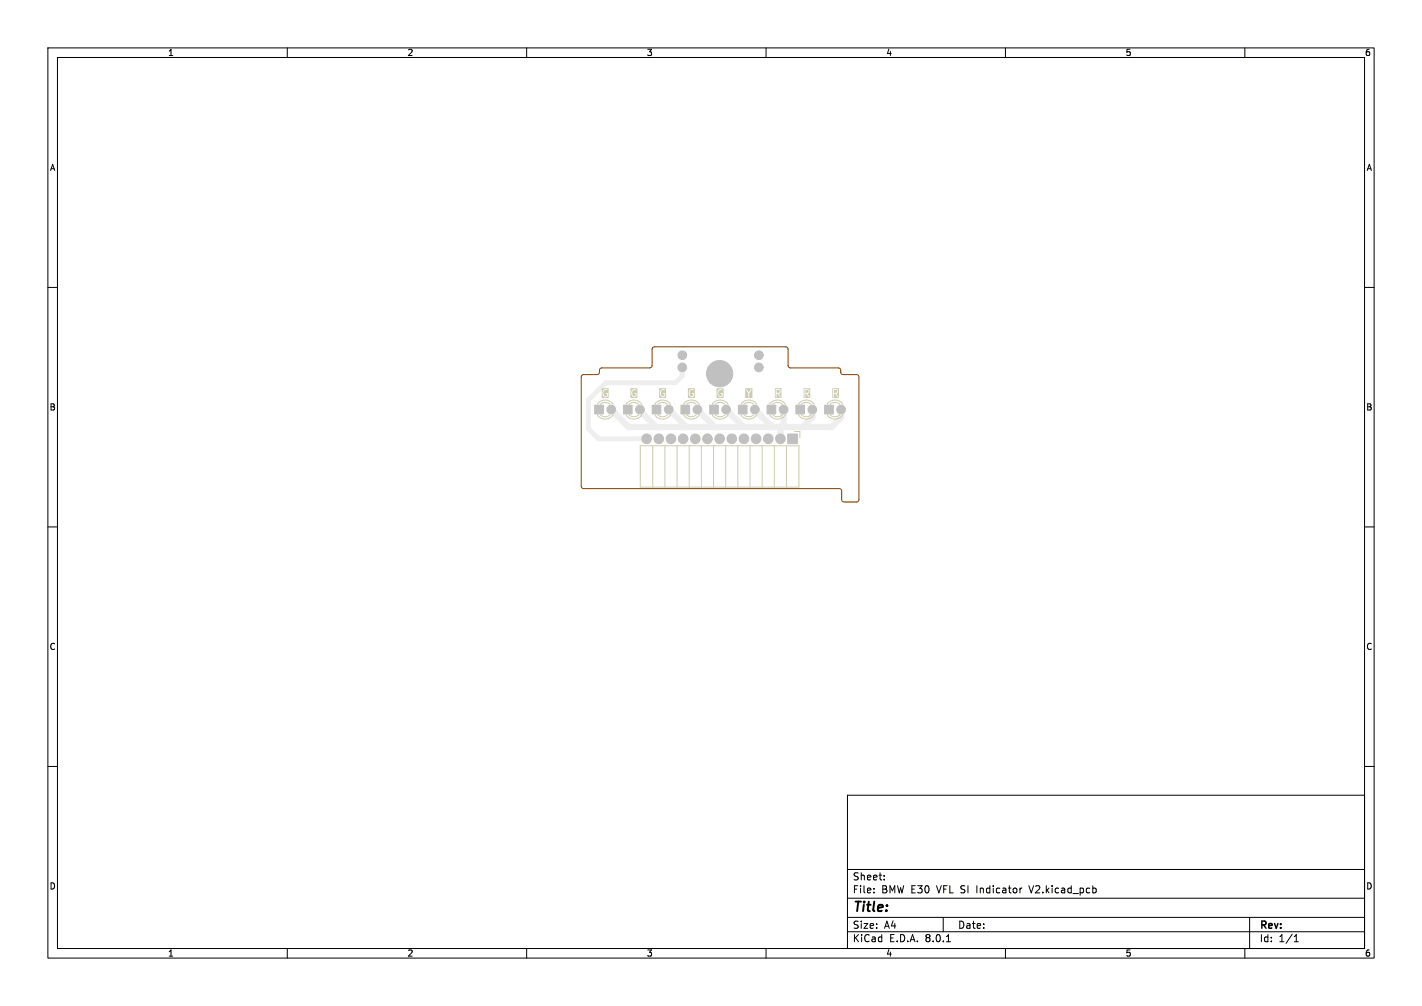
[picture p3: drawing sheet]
<svg xmlns="http://www.w3.org/2000/svg" width="297mm" height="210mm" viewBox="0 0 297 210" stroke-linecap="round" stroke-linejoin="round" font-family="sans-serif">
<g fill="#eee" stroke="#eee" stroke-width=".21">
<path d="M148.2 84.6h1.8v1.8h-1.8z"/>
<path d="M124.2 84.6h1.8v1.8h-1.8z"/>
<path d="M172.2 84.6h1.8v1.8h-1.8z"/>
<path d="M154.2 84.6h1.8v1.8h-1.8z"/>
<path d="M142.2 84.6h1.8v1.8h-1.8z"/>
<path d="M136.2 84.6h1.8v1.8h-1.8z"/>
<path d="M130.2 84.6h1.8v1.8h-1.8z"/>
<path d="M160.2 84.6h1.8v1.8h-1.8z"/>
<path d="M164.5 90.6h2v2h-2z"/>
<path d="M166.2 84.6h1.8v1.8h-1.8z"/>
<circle cx="151.7" cy="85.5" r=".9"/>
<circle cx="127.7" cy="85.5" r=".9"/>
<circle cx="175.7" cy="85.5" r=".9"/>
<circle cx="157.7" cy="85.5" r=".9"/>
<circle cx="145.7" cy="85.5" r=".9"/>
<circle cx="139.7" cy="85.5" r=".9"/>
<circle cx="133.7" cy="85.5" r=".9"/>
<circle cx="158.5" cy="76.7" r=".9"/>
<circle cx="158.5" cy="74.2" r=".9"/>
<circle cx="142.5" cy="74.2" r=".9"/>
<circle cx="142.5" cy="76.7" r=".9"/>
<circle cx="163.7" cy="85.5" r=".9"/>
<circle cx="163" cy="91.6" r="1"/>
<circle cx="160.5" cy="91.6" r="1"/>
<circle cx="157.9" cy="91.6" r="1"/>
<circle cx="155.4" cy="91.6" r="1"/>
<circle cx="152.8" cy="91.6" r="1"/>
<circle cx="150.3" cy="91.6" r="1"/>
<circle cx="147.8" cy="91.6" r="1"/>
<circle cx="145.2" cy="91.6" r="1"/>
<circle cx="142.7" cy="91.6" r="1"/>
<circle cx="140.1" cy="91.6" r="1"/>
<circle cx="137.6" cy="91.6" r="1"/>
<circle cx="135.1" cy="91.6" r="1"/>
<circle cx="169.7" cy="85.5" r=".9"/>
</g>
<path d="M127.7 85.5l3.6 3.6h42.4l2-2v-1.6M133.7 85.5v.3l3.3 3.3M139.7 85.5l3.7 3.6M145.7 85.5l3.6 3.6M151.7 85.5l3.6 3.6M157.7 85.5l3.6 3.6M162.9 89.1l.1 .1M163 89.2v2.4M163.7 85.5v3.1l-.7 .6M169.7 85.5v1.6l-2 2" fill="none" stroke="#eee" stroke-width="1.3"/>
<path d="M142.5 76.7v1.8l-1.4 1.4h-14.6l-3.6 3.6v6l2.1 2.1h10.1" fill="none" stroke="#eee" stroke-width="1"/>
<g fill="#eee">
<path d="M162.8 85.5h1.8l-.3 1.4h-1.3z"/>
<path d="M145.7 85.5l.6-.6 .8 1.1-.9 1-1.2-.9z"/>
<path d="M168.8 85.5h1.8l-.3 1.4h-1.3z"/>
<path d="M127.7 85.5l.6-.6 .8 1.1-.9 1-1.2-.9z"/>
<path d="M162.4 90.1h1.2l.3 1.1-.9 .4-.9-.4z"/>
<path d="M139.7 85.5l.6-.6 .8 1.1-.9 .9-.9-.6z"/>
<path d="M157.7 85.5l.6-.6 .8 1.1-.9 .9-1.2-.8z"/>
<path d="M133.7 85.5l.8-.3 .5 .9-1 1-1-1z"/>
<path d="M133.6 91.1l1.1-.4 .4 .9-.4 .9-1.1-.4z"/>
<path d="M162.4 90.5h1.2l.3 .7-.9 .4-.9-.4z"/>
<path d="M174.8 85.5h1.8l-.3 1.4h-1.3z"/>
<path d="M141.7 77l.8-.3 .8 .3-.3 1.1h-1z"/>
<path d="M151.7 85.5l.6-.6 .8 1.1-.9 1-1.2-.9z"/>
</g>
<g fill="#fff" stroke="#fff" stroke-width=".21">
<circle cx="149.1" cy="85.5" r=".45"/>
<circle cx="151.7" cy="85.5" r=".45"/>
<circle cx="125.1" cy="85.5" r=".45"/>
<circle cx="127.7" cy="85.5" r=".45"/>
<circle cx="173.1" cy="85.5" r=".45"/>
<circle cx="175.7" cy="85.5" r=".45"/>
<circle cx="155.1" cy="85.5" r=".45"/>
<circle cx="157.7" cy="85.5" r=".45"/>
<circle cx="143.1" cy="85.5" r=".45"/>
<circle cx="145.7" cy="85.5" r=".45"/>
<circle cx="137.1" cy="85.5" r=".45"/>
<circle cx="139.7" cy="85.5" r=".45"/>
<circle cx="131.1" cy="85.5" r=".45"/>
<circle cx="133.7" cy="85.5" r=".45"/>
<circle cx="158.5" cy="76.7" r=".45"/>
<circle cx="158.5" cy="74.2" r=".45"/>
<circle cx="142.5" cy="74.2" r=".45"/>
<circle cx="142.5" cy="76.7" r=".45"/>
<circle cx="161.1" cy="85.5" r=".45"/>
<circle cx="163.7" cy="85.5" r=".45"/>
<circle cx="150.3" cy="78" r="2.75"/>
<circle cx="165.5" cy="91.6" r=".5"/>
<circle cx="163" cy="91.6" r=".5"/>
<circle cx="160.5" cy="91.6" r=".5"/>
<circle cx="157.9" cy="91.6" r=".5"/>
<circle cx="155.4" cy="91.6" r=".5"/>
<circle cx="152.8" cy="91.6" r=".5"/>
<circle cx="150.3" cy="91.6" r=".5"/>
<circle cx="147.8" cy="91.6" r=".5"/>
<circle cx="145.2" cy="91.6" r=".5"/>
<circle cx="142.7" cy="91.6" r=".5"/>
<circle cx="140.1" cy="91.6" r=".5"/>
<circle cx="137.6" cy="91.6" r=".5"/>
<circle cx="135.1" cy="91.6" r=".5"/>
<circle cx="167.1" cy="85.5" r=".45"/>
<circle cx="169.7" cy="85.5" r=".45"/>
</g>
<g fill="#c0c0c0" stroke="#c0c0c0" stroke-width=".21">
<path d="M148.2 84.6h1.8v1.8h-1.8z"/>
<path d="M124.2 84.6h1.8v1.8h-1.8z"/>
<path d="M172.2 84.6h1.8v1.8h-1.8z"/>
<path d="M154.2 84.6h1.8v1.8h-1.8z"/>
<path d="M142.2 84.6h1.8v1.8h-1.8z"/>
<path d="M136.2 84.6h1.8v1.8h-1.8z"/>
<path d="M130.2 84.6h1.8v1.8h-1.8z"/>
<path d="M160.2 84.6h1.8v1.8h-1.8z"/>
<path d="M164.5 90.6h2v2h-2z"/>
<path d="M166.2 84.6h1.8v1.8h-1.8z"/>
<circle cx="151.7" cy="85.5" r=".9"/>
<circle cx="127.7" cy="85.5" r=".9"/>
<circle cx="175.7" cy="85.5" r=".9"/>
<circle cx="157.7" cy="85.5" r=".9"/>
<circle cx="145.7" cy="85.5" r=".9"/>
<circle cx="139.7" cy="85.5" r=".9"/>
<circle cx="133.7" cy="85.5" r=".9"/>
<circle cx="158.5" cy="76.7" r=".9"/>
<circle cx="158.5" cy="74.2" r=".9"/>
<circle cx="142.5" cy="74.2" r=".9"/>
<circle cx="142.5" cy="76.7" r=".9"/>
<circle cx="163.7" cy="85.5" r=".9"/>
<circle cx="150.3" cy="78" r="2.75"/>
<circle cx="163" cy="91.6" r="1"/>
<circle cx="160.5" cy="91.6" r="1"/>
<circle cx="157.9" cy="91.6" r="1"/>
<circle cx="155.4" cy="91.6" r="1"/>
<circle cx="152.8" cy="91.6" r="1"/>
<circle cx="150.3" cy="91.6" r="1"/>
<circle cx="147.8" cy="91.6" r="1"/>
<circle cx="145.2" cy="91.6" r="1"/>
<circle cx="142.7" cy="91.6" r="1"/>
<circle cx="140.1" cy="91.6" r="1"/>
<circle cx="137.6" cy="91.6" r="1"/>
<circle cx="135.1" cy="91.6" r="1"/>
<circle cx="169.7" cy="85.5" r=".9"/>
</g>
<g fill="#cca">
<path d="M168.2 81.4l.6 .1v.4l-.6 .1z"/>
<path d="M167.8 81h1.4v2.1h-1.4v-1.8h.2v1.6l.2-.1v-.6h.2l.5 .7 .2-.1-.5-.6 .5-.4-.1-.4-.3-.2-.9 .1z"/>
<path d="M131.7 81h1.4v2.1h-1.4v-1.2h.1l.2 .7 .4 .3 .5-.2v-.6h-.4l.3 .2v.3a.6 .6 0 0 1-.8-.6 .6 .6 0 0 1 .8-.5l.1-.2-.2-.1-.5 .1-.4 .6h-.1z"/>
<path d="M143.7 81h1.4v2.1h-1.4v-1.2h.1l.2 .7 .4 .3 .5-.2v-.6h-.4l.3 .2v.3a.6 .6 0 0 1-.8-.6 .6 .6 0 0 1 .8-.5l.1-.2-.2-.1-.5 .1-.4 .6h-.1z"/>
<path d="M137.7 81h1.4v2.1h-1.4v-1.2h.1l.2 .7 .4 .3 .5-.2v-.6h-.4l.3 .2v.3a.6 .6 0 0 1-.8-.6 .6 .6 0 0 1 .8-.5l.1-.2-.2-.1-.5 .1-.4 .6h-.1z"/>
<path d="M149.7 81h1.4v2.1h-1.4v-1.2h.1l.2 .7 .4 .3 .5-.2v-.6h-.4l.3 .2v.3a.6 .6 0 0 1-.8-.6 .6 .6 0 0 1 .8-.5l.1-.2-.2-.1-.5 .1-.4 .6h-.1z"/>
<path d="M155.6 81h1.6v2.1h-1.6v-1.8h.2a1.54 1.54 0 0 1 .5 1.6h.2v-.8l.5-.8-.2-.1-.4 .7-.4-.7-.4 .1z"/>
<path d="M174.2 81.4l.6 .1v.4l-.6 .1z"/>
<path d="M173.8 81h1.4v2.1h-1.4v-1.8h.2v1.6l.2-.1v-.6h.2l.5 .7 .2-.1-.5-.6 .5-.4-.1-.4-.3-.2-.9 .1z"/>
<path d="M125.7 81h1.4v2.1h-1.4v-1.2h.1l.2 .7 .4 .3 .5-.2v-.6h-.4l.3 .2v.3a.6 .6 0 0 1-.8-.6 .6 .6 0 0 1 .8-.5l.1-.2-.2-.1-.5 .1-.4 .6h-.1z"/>
<path d="M162.2 81.4l.6 .1v.4l-.6 .1z"/>
<path d="M161.8 81h1.4v2.1h-1.4v-1.8h.2v1.6l.2-.1v-.6h.2l.5 .7 .2-.1-.5-.6 .5-.4-.1-.4-.3-.2-.9 .1z"/>
</g>
<g fill="none" stroke="#cca" stroke-width=".21">
<path d="M124.8 84.4a1.89 1.89 0 0 1 3.3 0M125.4 84.4a1.5 1.5 0 0 1 2 0M125.4 86.6a1.5 1.5 0 0 0 2 0M128.1 86.6a1.89 1.89 0 0 1-3.3 0M130.8 84.4a1.89 1.89 0 0 1 3.3 0M131.4 84.4a1.5 1.5 0 0 1 2 0M131.4 86.6a1.5 1.5 0 0 0 2 0M133.7 93.1h33.2v8.6h-33.2zM134.1 86.6a1.89 1.89 0 0 1-3.3 0M136.3 93.1v8.6M136.8 84.4a1.89 1.89 0 0 1 3.3 0M137.4 84.4a1.5 1.5 0 0 1 2 0"/>
<path d="M137.4 86.6a1.5 1.5 0 0 0 2 0M138.9 93.1v8.6M140.1 86.6a1.89 1.89 0 0 1-3.3 0M141.4 93.1v8.6M142.8 84.4a1.89 1.89 0 0 1 3.3 0M143.4 84.4a1.5 1.5 0 0 1 2 0M143.4 86.6a1.5 1.5 0 0 0 2 0M143.9 93.1v8.6M146.1 86.6a1.89 1.89 0 0 1-3.3 0M146.5 93.1v8.6M148.8 84.4a1.89 1.89 0 0 1 3.3 0M149 93.1v8.6"/>
<path d="M149.4 84.4a1.5 1.5 0 0 1 2 0M149.4 86.6a1.5 1.5 0 0 0 2 0M151.6 93.1v8.6M152.1 86.6a1.89 1.89 0 0 1-3.3 0M154.1 93.1v8.6M154.8 84.4a1.89 1.89 0 0 1 3.3 0M155.4 84.4a1.5 1.5 0 0 1 2 0M155.4 86.6a1.5 1.5 0 0 0 2 0M156.6 93.1v8.6M158.1 86.6a1.89 1.89 0 0 1-3.3 0M159.2 93.1v8.6M160.8 84.4a1.89 1.89 0 0 1 3.3 0"/>
<path d="M161.4 84.4a1.5 1.5 0 0 1 2 0M161.4 86.6a1.5 1.5 0 0 0 2 0M161.7 93.1v8.6M164.1 86.6a1.89 1.89 0 0 1-3.3 0M164.3 93.1v8.6M166 90.1h1.1v1.3M166.8 84.4a1.89 1.89 0 0 1 3.3 0M167.4 84.4a1.5 1.5 0 0 1 2 0M167.4 86.6a1.5 1.5 0 0 0 2 0M170.1 86.6a1.89 1.89 0 0 1-3.3 0M172.8 84.4a1.89 1.89 0 0 1 3.3 0M173.4 84.4a1.5 1.5 0 0 1 2 0"/>
<path d="M173.4 86.6a1.5 1.5 0 0 0 2 0M176.1 86.6a1.89 1.89 0 0 1-3.3 0"/>
</g>
<path d="M121.5 78.3l.4-.1h3l.3-.3 .1-.9 .4-.2h10.2l.3-.5v-3.5l.2-.3 .3-.1h27.5l.4 .4v3.5l.3 .5h10.2l.4 .2 .1 .9 .3 .3h3.2l.3 .5-.1 25.8-.4 .3-2.8-.1-.3-.4v-1.9l-.5-.4h-53.6l-.3-.5v-22.8z" fill="none" stroke="#804000" stroke-width=".21"/>
<g fill="none" stroke="#000" stroke-width=".21">
<path d="M10 10h277v190h-277zM12 12h273v186h-273zM60 10v2M110 10v2M160 10v2M210 10v2M260 10v2M10 60h2M285 60h2M10 110h2M285 110h2M10 160h2"/>
<path d="M285 160h2M177 166h108v32h-108zM60 198v2M110 198v2M160 198v2M177 194.5h108M177 191.5h108M177 187.5h108M177 181.5h108M182.5 186.3v.1M182.5 185.5v.1M184.7 183.6v.1"/>
<path d="M184.7 182.8v.1M197 191.5v3M197.7 196.6h.8M210 198v2M213.5 185.4l-.5 .3M228.7 185.4l.3 .3v.4l-.3 .3M260 198v2M261 191.5v6.5M270.3 196.6h.9M270.3 195.5l.4-.4v1.5"/>
</g>
<text font-size="2.8" x="178" y="190.9">Title:</text>
<g font-size="2.1">
<text x="178" y="184">Sheet:</text>
<text x="178" y="186.7">File:</text>
<text x="184.1" y="186.7">BMW E30</text>
<text x="195.8" y="186.7">VFL SI Indicator</text>
<text x="215.5" y="186.7">V2.kicad_pcb</text>
<text x="178" y="196.9">KiCad</text>
<text x="178" y="194.1">Size:</text>
<text x="184.7" y="194.1">A4</text>
<text x="185.7" y="196.9">E.D.A.</text>
<text x="193.3" y="196.9">8.0.1</text>
<text x="200" y="194.1">Date:</text>
<text x="263" y="194.3">Rev:</text>
<text x="263" y="196.9">Id:</text>
<text x="267.1" y="196.9">1/1</text>
</g>
<g font-size="1.8">
<text x="35" y="11.9">1</text>
<text x="85" y="11.9">2</text>
<text x="135" y="11.9">3</text>
<text x="185" y="11.9">4</text>
<text x="235" y="11.9">5</text>
<text x="285" y="11.9">6</text>
<text x="10.3" y="35.9">A</text>
<text x="285.4" y="35.9">A</text>
<text x="10.3" y="85.9">B</text>
<text x="285.3" y="85.9">B</text>
<text x="10.3" y="135.9">C</text>
<text x="285.3" y="135.9">C</text>
<text x="10.3" y="185.9">D</text>
<text x="285.3" y="185.9">D</text>
<text x="35" y="199.9">1</text>
<text x="85" y="199.9">2</text>
<text x="135" y="199.9">3</text>
<text x="185" y="199.9">4</text>
<text x="235" y="199.9">5</text>
<text x="285" y="199.9">6</text>
</g>
</svg>
